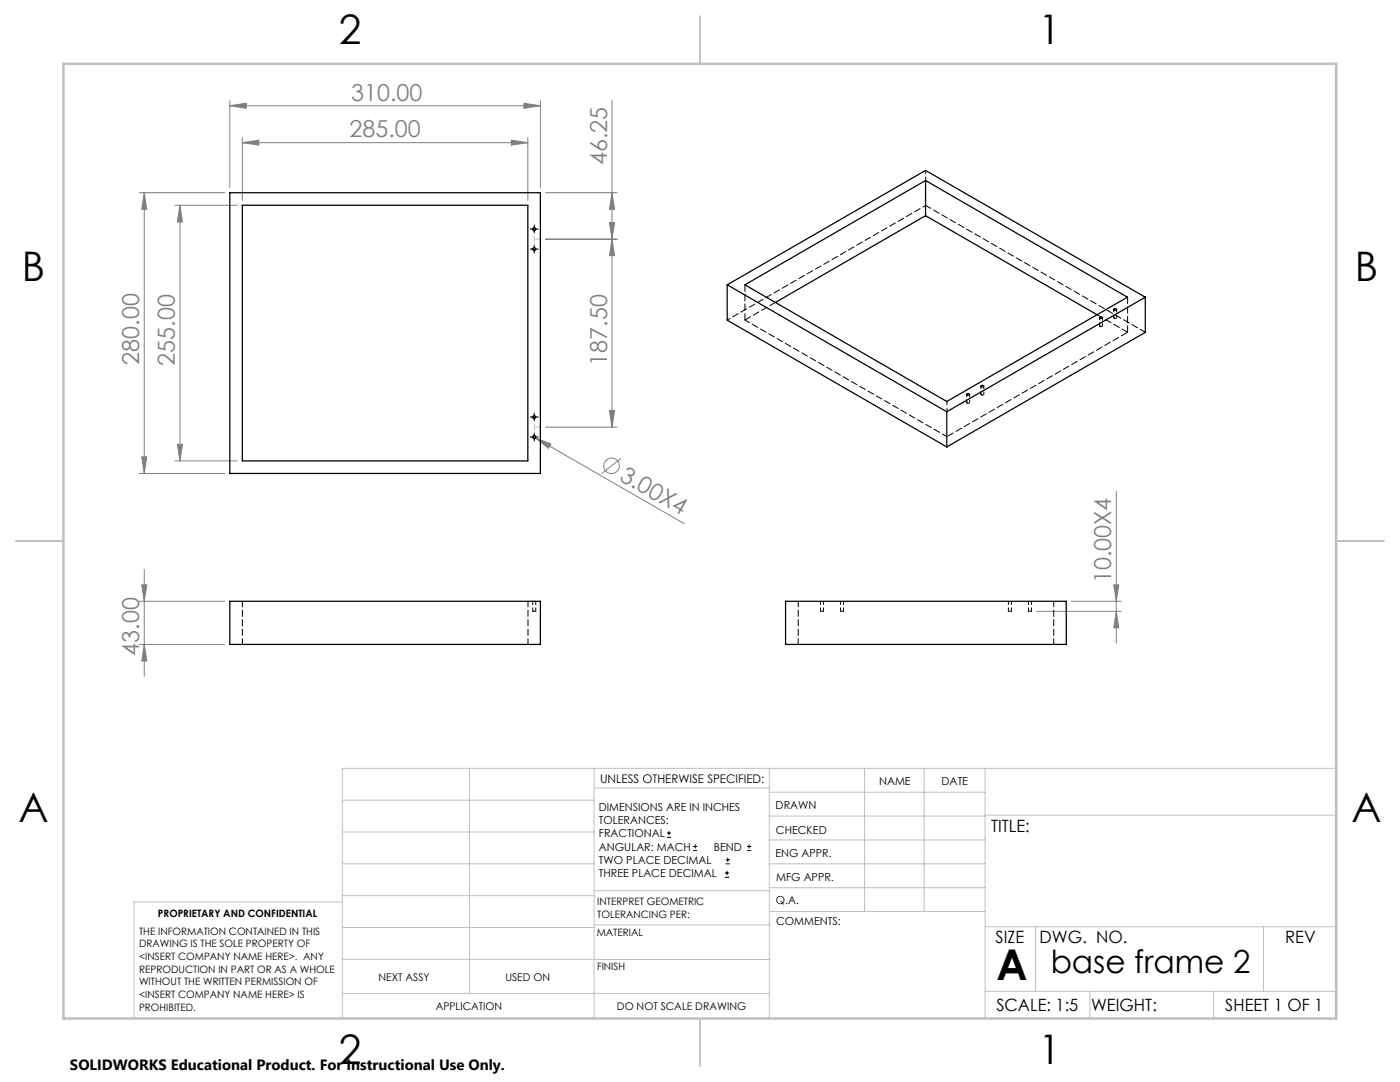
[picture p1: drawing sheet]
<svg xmlns="http://www.w3.org/2000/svg" width="279mm" height="216mm" viewBox="0 0 279 216" stroke-linecap="round" stroke-linejoin="round" font-family="sans-serif">
<g fill="none" stroke="#808080" stroke-width=".2">
<path d="M27.8 38.5h17M28.8 38.5v56M28.8 38.5l.5 3.3h-1zM45.9 21.1l3.2-.5v1zM45.9 20.1v17.4M45.9 21.1h61.9M48.4 28.5l3.2-.5v1zM48.4 27.5v12.5M48.4 28.5h56.9M102.1 28l3.2 .5-3.2 .5zM104.6 20.6l3.2 .5-3.2 .5zM105.3 27.5v12.5"/>
<path d="M107.8 20.1v17.4M108.9 38.5h14.3M122.1 20v65.2M122.1 38.5l.6 3.3h-1.1zM34.9 41h12.4M35.9 41l.5 3.3h-1zM35.9 41v51M108.9 47.7h14.3M121.6 44.4h1.1l-.6 3.3zM122.1 47.7l.6 3.3h-1.1zM27.8 94.5h17M28.3 91.2h1l-.5 3.3z"/>
<path d="M34.9 92h12.4M35.4 88.7h1l-.5 3.3zM106.4 87.1l.5 .3M106.9 87.4l3.1 1.2-.5 .9zM106.9 87.4l29.7 17.1M108.9 85.2h14.3M121.6 81.9h1.1l-.6 3.3zM123.9 91.5l-3.7 2.9M222.8 98v30.3M27.8 120h17M28.3 116.7h1l-.5 3.3zM28.8 113.6v21.3"/>
<path d="M213.8 120h10M222.3 116.7h1l-.5 3.3zM27.8 128.6h17M28.8 128.6l.5 3.3h-1zM206.8 122h17M222.8 122l.5 3.3h-1z"/>
<circle cx="122.1" cy="93" r="1.55"/>
</g>
<g fill="none" stroke="#000" stroke-width=".2">
<path d="M106.1 49.7h1M106.1 45.7h1M106.6 45.2v1M106.6 49.2v1M106.1 87.2h1M106.1 83.2h1M106.6 82.7v1M106.6 86.7v1M133.1 167.1h.8M133.1 166.2h.8M133.5 165.8v.9M138.3 169.7h.8"/>
<path d="M138.3 168.9h.8M138.7 168.5v.8M144.7 175h.8M144.7 174.2h.8M144.8 172.4h.9M144.8 171.6h.9M145.1 173.8v.8M145.2 171.1v.9M149.1 169.7h.8M149.1 168.9h.8M149.5 168.5v.8"/>
</g>
<g fill="none" stroke="#000" stroke-width=".2" stroke-dasharray="15.2 1.3 1.3 1.3">
<path d="M106.1 49.7h-.3M106.1 45.7h-.3M106.6 49.2v-.3M106.6 50.2v.3M106.6 45.2v-.3M106.6 46.2v.3M107.1 49.7h.3M107.1 45.7h.3M106.1 87.2h-.3M106.1 83.2h-.3M106.6 86.7v-.3M106.6 87.7v.3"/>
<path d="M106.6 82.7v-.3M106.6 83.7v.3M107.1 87.2h.3M107.1 83.2h.3"/>
</g>
<path d="M106.6 47.7h1.3M106.6 85.2h1.3" fill="none" stroke="#c0c0c0" stroke-width=".2" stroke-dasharray="15.2 1.3 1.3 1.3"/>
<path d="M106.6 49.7v-4M106.6 83.2v4" fill="none" stroke="#c0c0c0" stroke-width=".2" stroke-dasharray="15.2 1.3 1.3 1.3" stroke-dashoffset="15.1"/>
<g fill="none" stroke="#c0c0c0" stroke-width=".2">
<path d="M68.3 159.7h50.3M93.7 153.3v44.9M118.6 153.3v49.9M118.6 157.2h34.9M153.5 153.3v49.9M153.5 158.1h43.1M172.5 153.3v28.6M184.4 153.3v28.6M196.6 153.3v49.9M266.7 153.3h-198.4v49.9M68.3 178.7h50.3M68.3 172.4h50.3"/>
<path d="M68.3 166h50.3M68.3 180h-41.6v23.2M118.6 177.7h35M153.5 167.6h43.1M153.5 162.8h43.1M153.5 172.4h43.1M153.5 177.1h43.1M196.6 162.7h70.1M68.3 198.2h85.2M68.3 191.4l85.2 .1M68.3 185.1h50.3M118.6 184.6h35"/>
<path d="M153.6 181.9h43M196.6 197.8h70.1M196.6 184.9h70.1M206.7 184.9v12.9M217.5 197.8v5.4M242.2 197.8v5.4M252.2 184.9v12.9"/>
</g>
<path d="M139.7 3.2v9.5M3.1 107.9h9.6M266.7 107.9h9.5M139.7 203.2v9.6" fill="none" stroke="#c0c0c0" stroke-width=".25"/>
<path d="M12.7 12.7h254v190.5h-254z" fill="none" stroke="#c0c0c0" stroke-width=".5"/>
<g fill="#808080">
<path d="M106.9 87.4l3.1 1.2-.5 .9z"/>
<path d="M121.6 44.4h1.1l-.6 3.3zM122.1 38.5l.6 3.3h-1.1zM121.6 81.9h1.1l-.6 3.3zM122.1 47.7l.6 3.3h-1.1z"/>
<path d="M104.6 20.6l3.2 .5-3.2 .5zM45.9 21.1l3.2-.5v1zM102.1 28l3.2 .5-3.2 .5zM48.4 28.5l3.2-.5v1z"/>
<path d="M222.8 122l.5 3.3h-1zM222.3 116.7h1l-.5 3.3z"/>
<path d="M28.3 116.7h1l-.5 3.3zM28.8 128.6l.5 3.3h-1zM28.8 38.5l.5 3.3h-1zM28.3 91.2h1l-.5 3.3zM35.9 41l.5 3.3h-1zM35.4 88.7h1l-.5 3.3z"/>
</g>
<g fill="none" stroke="#000" stroke-width=".25">
<path d="M45.9 38.5h61.9v56h-61.9zM184.7 36v7M48.4 41h56.9v51h-56.9zM145.1 56.8l39.6-22.8 43.9 25.3M145.1 56.8l43.8 25.4M145.1 56.8v7.1l43.8 25.3M148.7 56.8l36-20.8 40.3 23.3-36.1 20.8zM184.7 43l34.2 19.8M184.7 43l-30 17.4M228.6 59.3l-39.7 22.9M228.6 59.3v7l-39.7 22.9M193 78.6h.5a.25 .25 0 0 1-.3 .2 .25 .25 0 0 1-.2-.2z"/>
<path d="M195.8 77a.27 .27 0 0 1 .3-.1 .27 .27 0 0 1 .2 .3h-.4zM219.5 63.3a.25 .25 0 0 1 .3-.1 .25 .25 0 0 1 .1 .3 .25 .25 0 0 1-.3 .1 .25 .25 0 0 1-.1-.3zM222.2 61.7a.27 .27 0 0 1 .4-.2 .27 .27 0 0 1 .1 .4h-.4zM188.9 82.2v7M45.9 120h61.9v8.6h-61.9zM156.8 120h56v8.6h-56z"/>
<circle cx="106.6" cy="49.7" r=".31"/>
<circle cx="106.6" cy="45.7" r=".29"/>
<circle cx="106.6" cy="87.2" r=".31"/>
<circle cx="106.6" cy="83.2" r=".29"/>
</g>
<path d="M228.6 66.3l-43.9-25.3M48.4 120v8.6M105.4 120v8.6M159.3 120v8.6M210.3 120v8.6" fill="none" stroke="#000" stroke-width=".2" stroke-dasharray="1.3 .6" stroke-dashoffset=".1"/>
<path d="M148.7 56.8v7.1M225 59.3v7M154.8 60.3l-6.1 3.6M225 66.3l-6-3.5M106.3 122h.3M106.6 122h.3M163.7 122h.6M167.7 122h.6M201.2 122h.6M205.2 122h.6" fill="none" stroke="#000" stroke-width=".2" stroke-dasharray="1.3 .6"/>
<g fill="none" stroke="#000" stroke-width=".2" stroke-dasharray="1.3 .6" stroke-dashoffset=".6">
<path d="M184.7 34v2M184.7 41l-39.6 22.9M189 80.1v2M106.3 120v2M163.7 120v2M167.7 120v2M201.2 120v2M205.2 120v2M106.9 122v-2M164.3 122v-2M168.3 122v-2M201.8 122v-2"/>
<path d="M205.8 122v-2"/>
</g>
<path d="M192.9 78.7v1.6M195.7 77v1.7M195.8 78.8l.5-.1a.25 .25 0 0 0-.3-.2 .25 .25 0 0 0-.2 .3M196.3 78.7v-1.7M219.4 63.4v1.6M219.5 65.1h.5a.25 .25 0 0 0-.3-.3 .25 .25 0 0 0-.2 .3M220 65v-1.6M222.3 61.7v1.7M222.3 63.5l.5-.1a.25 .25 0 0 0-.2-.2 .25 .25 0 0 0-.3 .3M222.9 63.4v-1.7M193 80.4h.5a.25 .25 0 0 0-.3-.3 .25 .25 0 0 0-.2 .3M193.5 80.3v-1.6" fill="none" stroke="#000" stroke-width=".2" stroke-dasharray="1.3 .6" stroke-dashoffset=".8"/>
<path d="M189 87.1l36-20.8" fill="none" stroke="#000" stroke-width=".2" stroke-dasharray="1.3 .6" stroke-dashoffset="-.2"/>
<path d="M148.7 63.9l40.3 23.2" fill="none" stroke="#000" stroke-width=".2" stroke-dasharray="1.3 .6" stroke-dashoffset=".2"/>
<text font-size="8.5" x="198.9" y="195.5">A</text>
<g font-size="8.1">
<text x="67.6" y="8.9">2</text>
<text x="207.3" y="8.9">1</text>
<text x="4.4" y="56.2">B</text>
<text x="270.4" y="56.2">B</text>
<text x="3.7" y="164.1">A</text>
<text x="269.7" y="164.1">A</text>
<text x="67.6" y="212.4">2</text>
<text x="207.3" y="212.4">1</text>
</g>
<text font-size="6.3" x="209.7" y="194.1">base frame 2</text>
<g font-size="4.7" fill="#808080">
<text x="70.1" y="20.1">310.00</text>
<text x="69.8" y="27.4">285.00</text>
<text x="121.1" y="32.9" transform="rotate(-90 121.1 32.9)">46.25</text>
<text x="27.8" y="72.7" transform="rotate(-90 27.8 72.7)">280.00</text>
<text x="34.9" y="73" transform="rotate(-90 34.9 73)">255.00</text>
<text x="121.1" y="73" transform="rotate(-90 121.1 73)">187.50</text>
<text x="123.4" y="95.7" transform="rotate(30 123.4 95.7)">3.00X4</text>
<text x="221.8" y="116.4" transform="rotate(-90 221.8 116.4)">10.00X4</text>
<text x="27.8" y="130.9" transform="rotate(-90 27.8 130.9)">43.00</text>
</g>
<g font-size="3.4">
<text x="197.8" y="166">TITLE:</text>
<text x="198.7" y="188.1">SIZE</text>
<text x="207.5" y="188.1">DWG. NO.</text>
<text x="256.5" y="188.2">REV</text>
<text x="198.8" y="201.7">SCALE: 1:5</text>
<text x="217.7" y="201.8">WEIGHT:</text>
<text x="244.5" y="201.7">SHEET 1 OF 1</text>
</g>
<text font-size="3" x="14" y="213.5">SOLIDWORKS Educational Product. For Instructional Use Only.</text>
<text font-size="2.4" x="119.8" y="156.2">UNLESS OTHERWISE SPECIFIED:</text>
<g font-size="2.2">
<text x="119.5" y="161.8">DIMENSIONS ARE IN INCHES</text>
<text x="154.8" y="161.4">DRAWN</text>
<text x="175.4" y="156.6">NAME</text>
<text x="187.9" y="156.7">DATE</text>
<text x="119.5" y="164.4">TOLERANCES:</text>
<text x="119.5" y="167.1">FRACTIONAL</text>
<text x="154.9" y="166.3">CHECKED</text>
<text x="119.5" y="169.7">ANGULAR: MACH</text>
<text x="119.5" y="172.4">TWO PLACE DECIMAL</text>
<text x="142.5" y="169.7">BEND</text>
<text x="154.8" y="171">ENG APPR.</text>
<text x="119.5" y="175">THREE PLACE DECIMAL</text>
<text x="154.9" y="175.7">MFG APPR.</text>
<text x="154.9" y="180.4">Q.A.</text>
<text x="154.9" y="184.6">COMMENTS:</text>
</g>
<g font-size="2.1">
<text x="75.5" y="195.7">NEXT ASSY</text>
<text x="100.9" y="195.7">USED ON</text>
<text x="86.9" y="201.5">APPLICATION</text>
<text x="123.1" y="201.6">DO NOT SCALE DRAWING</text>
</g>
<g font-size="2">
<text x="31.5" y="182.9">PROPRIETARY AND CONFIDENTIAL</text>
<text x="119.2" y="180.6">INTERPRET GEOMETRIC</text>
<text x="119.2" y="183.1">TOLERANCING PER:</text>
<text x="27.8" y="186.5">THE INFORMATION CONTAINED IN THIS</text>
<text x="27.8" y="189">DRAWING IS THE SOLE PROPERTY OF</text>
<text x="27.8" y="191.6">&lt;INSERT COMPANY NAME HERE&gt;. ANY</text>
<text x="119.1" y="186.7">MATERIAL</text>
<text x="27.8" y="194.1">REPRODUCTION IN PART OR AS A WHOLE</text>
<text x="27.8" y="196.6">WITHOUT THE WRITTEN PERMISSION OF</text>
<text x="119.1" y="193.5">FINISH</text>
<text x="27.8" y="199.1">&lt;INSERT COMPANY NAME HERE&gt; IS</text>
<text x="27.8" y="201.7">PROHIBITED.</text>
</g>
</svg>
